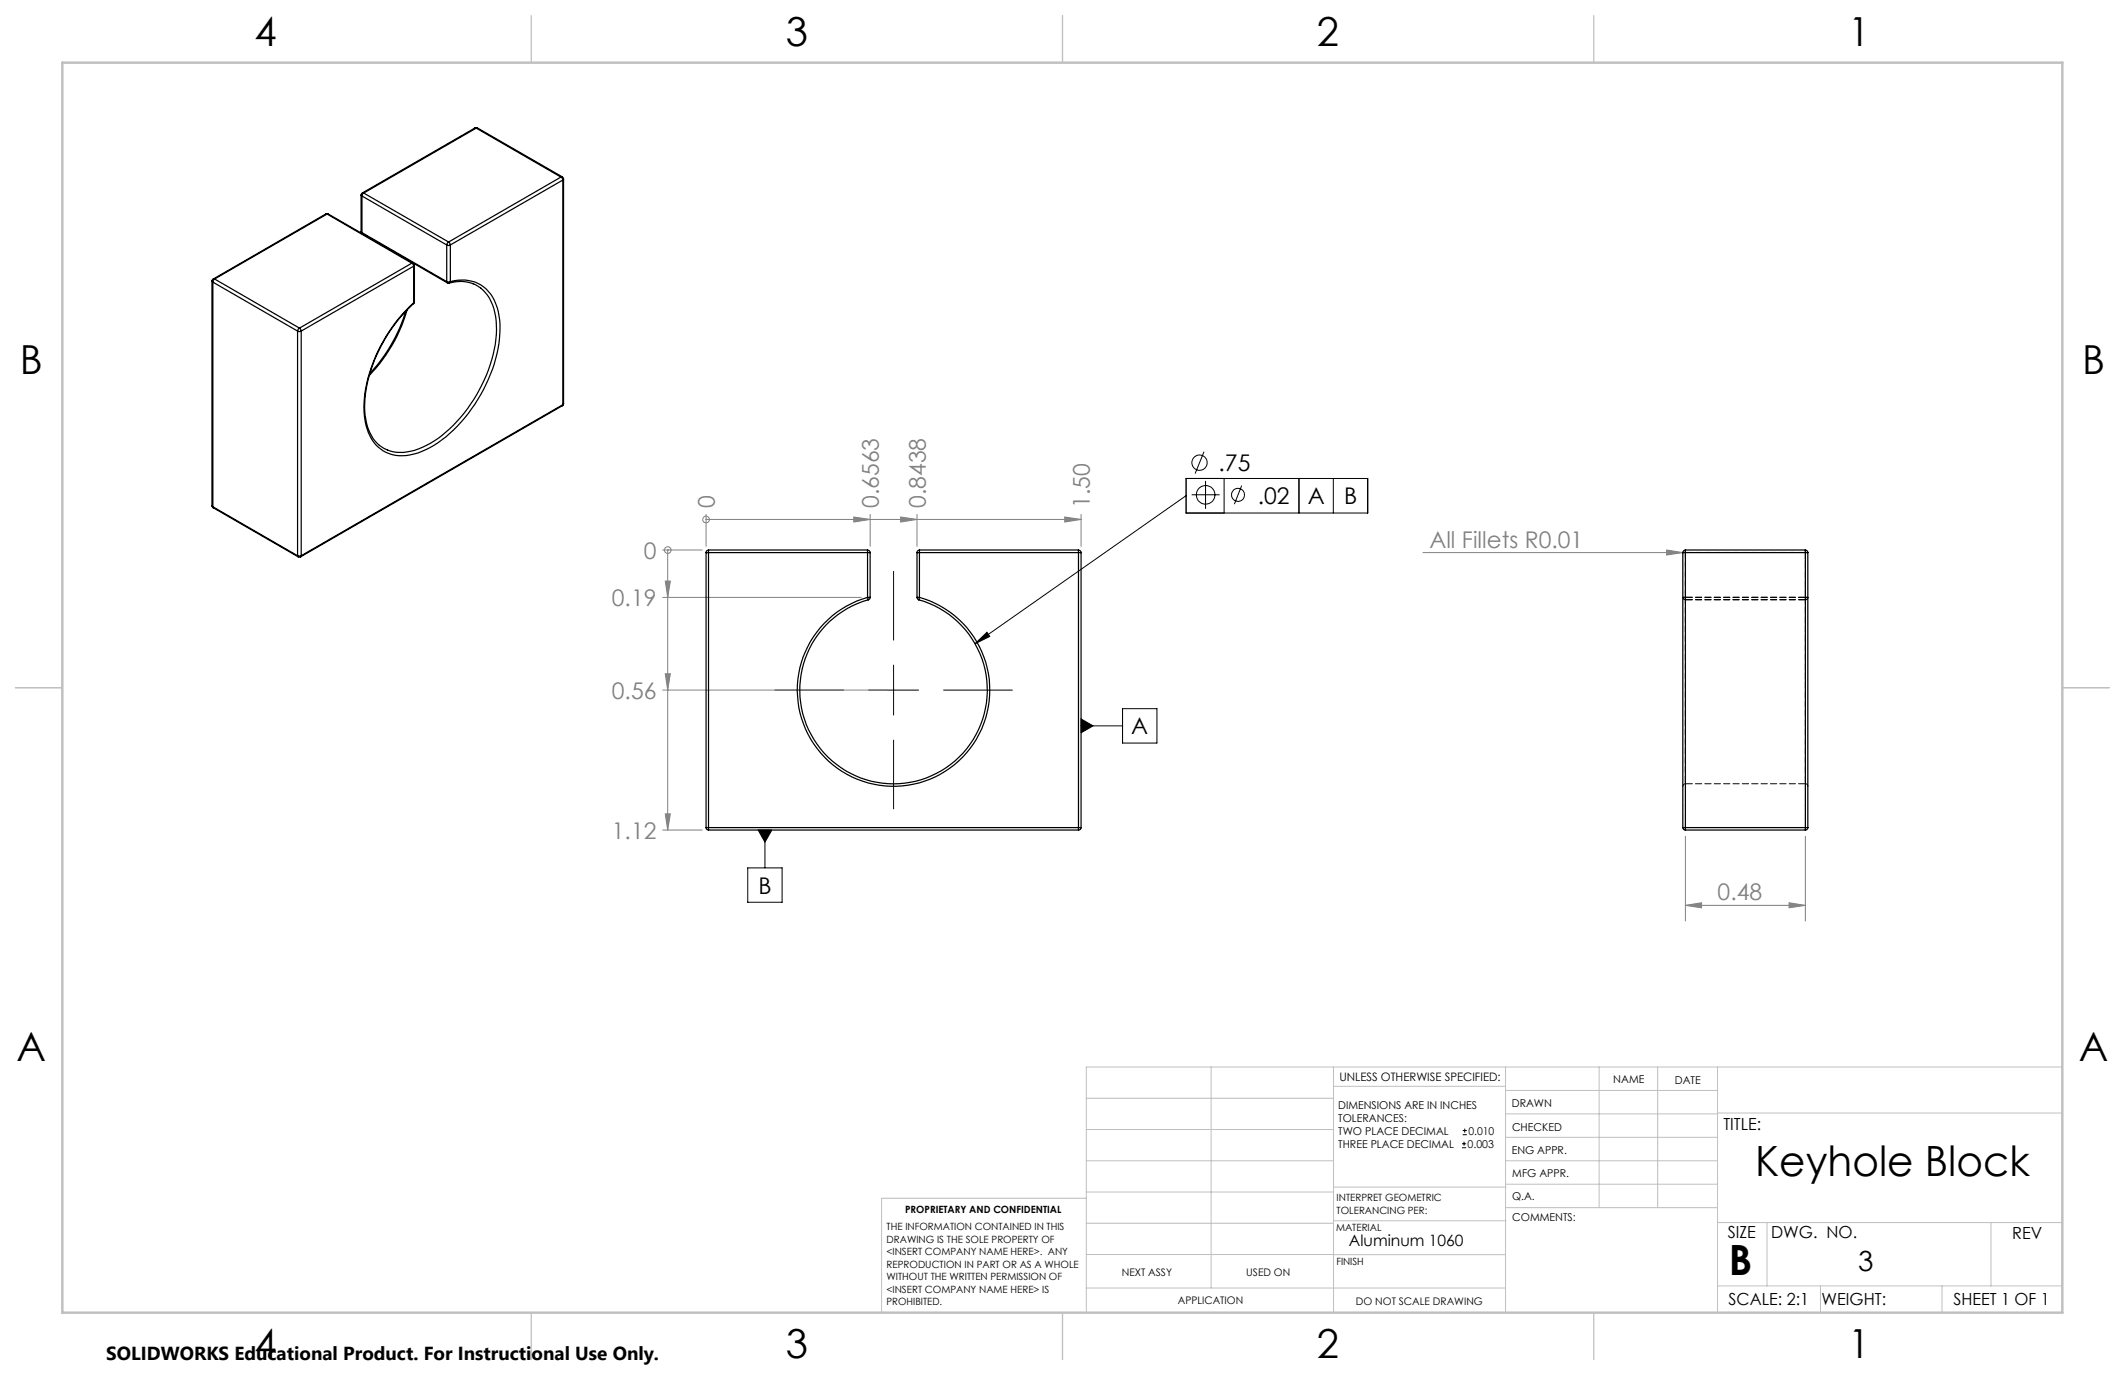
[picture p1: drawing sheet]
<svg xmlns="http://www.w3.org/2000/svg" width="432mm" height="279mm" viewBox="0 0 432 279" stroke-linecap="round" stroke-linejoin="round" font-family="sans-serif">
<g fill="none" stroke="#000" stroke-width=".2">
<path d="M241 97.2h36.9v7h-36.9zM244.7 91.8l-1.8 4.4M245 97.7v5.7M248.7 97.2v7M252.3 98.7l-1.5 3.7M263.9 97.2v7M270.9 97.2v7M181.6 116.1v14M241 100.7l-42.9 30.1M242.1 100.5h5.7M181.6 135.1v10.2M198.1 130.8l2.5-2.3 .5 .8z"/>
<path d="M157.4 140.2h14M176.5 140.2h10.2M181.6 150.4v14M191.7 140.2h14M219.7 146.1l2.4 1.4-2.4 1.4zM219.7 147.5h8.4M228.1 144h7v7h-7zM151.9 176.4h7v6.9h-7zM154.1 168.7h2.7l-1.4 2.4zM155.4 168.7v7.7M297.1 233.2h.8M297.1 232.4h.8"/>
<path d="M297.2 230.6h.9M297.2 229.7h.9M297.5 232v.8M297.6 229.3v.9"/>
<circle cx="243.7" cy="94" r="1.55"/>
<circle cx="245" cy="100.5" r="1.89"/>
<circle cx="251.6" cy="100.6" r="1.32"/>
</g>
<g fill="none" stroke="#808080" stroke-width=".2">
<path d="M134.7 111.8h8M135.2 118.1h1l-.5 3.3zM135.7 111.8v56.9M135.7 111.8h.1M143.5 105.6h.1M143.5 104.5v6.5M143.5 105.6h76.2M173.5 105.1l3.3 .5-3.3 .5zM176.8 104.5v6.5M183 105.1l3.3 .5-3.3 .5zM186.3 104.5v6.5M216.4 105.1l3.3 .5-3.3 .5z"/>
<path d="M219.7 104.5v6.5M289.1 112.3h53.4M338.7 111.8l3.2 .5-3.2 .5zM134.7 121.4h40.3M135.2 136.9h1l-.5 3.3zM134.7 140.2h45.6M134.7 168.7h8M135.2 165.4h1l-.5 3.3zM342.5 169.9v17.2M366.9 169.9v17.2M342.5 184l3.3-.6v1.1zM342.5 184h24.4"/>
<path d="M363.5 183.4l3.4 .6-3.4 .5z"/>
<circle cx="135.7" cy="111.8" r=".67"/>
<circle cx="143.5" cy="105.6" r=".68"/>
</g>
<g fill="none" stroke="#c0c0c0" stroke-width=".2">
<path d="M246.1 216.8v44.9M271 216.8v49.9M305.9 216.8v49.9M324.9 216.8v28.6M336.8 216.8v28.6M349 216.8v49.9M419.1 216.8h-198.4v49.9M220.7 235.9h50.3M220.7 229.5h50.3M220.7 223.2h50.3M271 220.7h34.9M305.9 231.1h43.1"/>
<path d="M305.9 226.3h43.1M305.9 221.6h43.1M305.9 235.9h43.1M349 226.2h70.1M220.7 248.6h50.3M220.7 242.2h50.3M220.7 254.9h50.3M220.7 243.5h-41.6v23.2M271 255h34.9M271 248.1h35M271 241.2h35M305.9 240.6h43.1"/>
<path d="M306 245.4h43M349 248.4h70.1M359.1 248.4v12.9M404.6 248.4v12.9M220.7 261.7h85.2M349 261.3h70.1M369.9 261.3v5.4M394.6 261.3v5.4"/>
</g>
<path d="M108 3.2v9.5M215.9 3.2v9.5M323.8 3.2v9.5M3.1 139.7h9.6M419.1 139.7h9.5M108 266.7v9.6M215.9 266.7v9.6M323.8 266.7v9.6" fill="none" stroke="#c0c0c0" stroke-width=".25"/>
<path d="M12.7 12.7h406.4v254h-406.4z" fill="none" stroke="#c0c0c0" stroke-width=".5"/>
<path d="M198.1 130.8l2.5-2.3 .5 .8zM219.7 146.1l2.4 1.4-2.4 1.4zM154.1 168.7l1.3 2.4 1.4-2.4z" fill="#000"/>
<g fill="#808080">
<path d="M338.7 111.8l3.2 .5-3.2 .5z"/>
<path d="M135.2 118.1h1l-.5 3.3zM135.2 165.4h1l-.5 3.3zM135.2 136.9h1l-.5 3.3z"/>
<path d="M173.5 105.1l3.3 .5-3.3 .5zM183 105.1l3.3 .5-3.3 .5zM216.4 105.1l3.3 .5-3.3 .5z"/>
<path d="M363.5 183.4l3.4 .6-3.4 .5zM342.5 184l3.3-.6v1.1z"/>
</g>
<g fill="none" stroke="#000" stroke-width=".25">
<path d="M73.4 39.6l.2 .2M73.4 39.6v7.5M73.6 39.8l17.2 10M73.6 39.8v7.5M73.7 39.2l-.3 .4M73.7 39.2h.2M73.9 39.2l-.3 .6M73.9 39.2l17.3 10M96.5 26h.5M96.5 26h.3M96.5 26l-22.8 13.2M96.8 26l17.2 10"/>
<path d="M96.8 26l-22.9 13.2M97 26h-.2M97 26l17.3 9.9M114 36l.3 .2 .1 .4M114 36l-22.8 13.2M114.3 35.9l.2 .5M114.3 35.9l-.3 .1M114.4 36.6l-22.9 13.2M114.4 36.6v45.6M114.5 36.4l-.1 .2M114.5 36.4v45.6M43.1 57.1l.2 .2"/>
<path d="M43.1 57.1v45.7M43.3 57.3l17.2 10M43.3 57.3v45.7M43.4 56.7l-.3 .4M43.4 56.7h.2M43.6 56.7l-.3 .6M43.6 56.7l17.3 10M66.2 43.5h.5M66.2 43.5h.3M66.2 43.5l-22.8 13.2M66.5 43.5h.2M66.5 43.5l17.2 10"/>
<path d="M66.5 43.5l-22.9 13.2M66.7 43.5l24.2 14M73.4 47.1l.2 .4v-.2M73.4 47.1l.2 .2M73.6 47.3l17.2 9.9M83.7 53.5h.4l.1 .4M83.7 53.5l.3 .2 .1 .4M83.7 53.5l-22.8 13.2M84.1 54.1l-22.9 13.2M84.1 54.1v7.4M84.2 53.9l-.1 .2M84.2 53.9v7.4"/>
<path d="M90.8 49.8l.3 .1 .4-.1M90.8 57.2l.4 .1 .3-.1M90.8 57.2l.1 .3M90.8 49.8v7.4M90.9 57.5h.4M91.2 49.2l-.3 .2-.1 .4M91.2 49.2l.3 .6M91.3 57.5a7.6 7.6 0 0 1 4.9 .2M91.5 57.2a7.4 7.4 0 0 1 9.5 5.3 22.1 22.1 0 0 1-1.8 14.6 29.5 29.5 0 0 1-11.8 13.8 10.5 10.5 0 0 1-8.3 1.3 7.9 7.9 0 0 1-4.9-6.7 24.8 24.8 0 0 1 3.1-15.1 31 31 0 0 1 6.8-8.9M91.5 57.2l-.2 .3M91.5 49.8v7.4M96.1 57.6a8 8 0 0 1 4.6 6.7 26 26 0 0 1-4.4 16.9 24.2 24.2 0 0 1-12.1 10.3 7.5 7.5 0 0 1-7.1-1"/>
<path d="M60.5 67.3l.2 .1 .5-.1M60.5 67.3v45.6M60.9 66.7l.3 .6M60.9 66.7l-.3 .2-.1 .4M61.2 67.3v45.6M82.4 63.3a32.5 32.5 0 0 1-7.3 12.6M82.7 62.9a31.4 31.4 0 0 1-7.7 13.4M84 61.7a30.7 30.7 0 0 0-9.9 21 10 10 0 0 0 3 7.8M84.1 61.5l-.1 .2M84.2 61.3l-.2 .4M84.2 61.3l-.1 .2M114.3 82.4l-53.2 30.7"/>
<path d="M114.4 82.2l-.1 .2M114.4 82.2l-53.2 30.7M114.5 82l-.2 .4M114.5 82l-.1 .2M43.1 102.8l.3 .4M43.1 102.8l.2 .2M43.3 103l.1 .2M43.3 103l17.2 9.9M43.4 103.2l17.2 9.9M60.5 112.9h.7M60.5 112.9l.1 .2M60.6 113.1h.5"/>
<path d="M61.2 112.9l-.1 .2M143.5 112.3h.5M143.5 112.3v55.9M144 111.8v.5M144 111.8l-.5 .2v.3M144 111.8h32.3M144 112.3h32.3M144 112.3v55.9M176.3 111.8v.5M176.3 112.3h.5M176.3 111.8l.4 .1 .1 .4M176.3 112.3v9.1"/>
<path d="M176.8 112.3v9.1M186.3 112.3h.5M186.3 112.3v9.1M186.8 111.8v.5M186.8 111.8l-.4 .2-.1 .3M186.8 111.8h32.3M186.8 112.3h32.3M186.8 112.3v9.1M219.1 112.3h.6M219.1 111.8v.5M219.1 111.8l.4 .1 .2 .4M219.1 112.3v55.9"/>
<path d="M219.7 112.3v55.9M341.9 112.3h.6M341.9 112.3v55.9M342.5 111.8v.5M342.5 111.8l-.3 .1-.3 .4M342.5 111.8h24.4M342.5 112.3h24.4M342.5 112.3v55.9M366.9 111.8l.4 .2v.3M366.9 112.3h.4M366.9 111.8v.5M366.9 112.3v55.9"/>
<path d="M367.3 112.3v55.9M176.3 121.4l.1 .5M176.3 121.4h.5M176.3 121.4a19.6 19.6 0 0 0-10.7 30.1 19.6 19.6 0 0 0 31.9 0 19.6 19.6 0 0 0-10.7-30.1M176.4 121.9a19 19 0 0 0-10.4 29.3 19 19 0 0 0 31.1 0 19 19 0 0 0-10.4-29.3M176.8 121.4l-.1 .3-.3 .2M186.3 121.4l.4 .5M186.3 121.4h.5M186.8 121.4l-.1 .5M143.5 168.2v.3l.5 .2M143.5 168.2h.5M144 168.2v.5"/>
<path d="M144 168.2h75.1M144 168.7h75.1M219.1 168.2h.6M219.1 168.2v.5M219.7 168.2a.49 .49 0 0 1-.6 .5M341.9 168.2l.3 .4 .3 .1M341.9 168.2h.6M342.5 168.2v.5M342.5 168.2h24.4M342.5 168.7h24.4M366.9 168.2v.5M366.9 168.2h.4"/>
<path d="M367.3 168.2v.3l-.4 .2"/>
</g>
<path d="M342.5 121.9v37.4v-37.4M342.5 121.9l-.4-.2-.1-.3M366.9 121.9v37.4v-37.4M367.4 121.4l-.2 .3-.3 .2M342 159.8l.1-.4 .4-.1M366.9 159.3l.3 .1 .2 .4" fill="none" stroke="#000" stroke-width=".2" stroke-dasharray="1.3 .6" stroke-dashoffset=".4"/>
<path d="M342.5 112.3h24.4M342.5 112.3v9.1M366.9 112.3v9.1M366.9 112.3h-24.4M342.5 121.9h24.4M342.5 121.4v-9.1M342.5 121.4h24.4M366.9 121.9h-24.4M366.9 121.4h-24.4M366.9 121.4v-9.1M342.5 159.3h24.4M366.9 168.1h-24.4" fill="none" stroke="#000" stroke-width=".2" stroke-dasharray="1.3 .6" stroke-dashoffset="-.1"/>
<g fill="none" stroke="#000" stroke-width=".2" stroke-dasharray="1.3 .6">
<path d="M342.5 112.3v-.5M342.5 112.3h-.5M342.5 111.8v.5M366.9 112.3h.5M366.9 112.3v-.5M366.9 111.8v.5M367.4 112.3h-.5M342 121.4h.5M342.5 121.9v-.5M342.5 121.4v.5M342.5 121.4h-.5M366.9 121.9v-.5"/>
<path d="M366.9 121.4v.5M367.4 121.4h-.5M342 168.1h.5M342.5 168.7v-.6M366.9 168.1h.5M366.9 168.7v-.6"/>
</g>
<path d="M366.9 112.3v55.8M342.5 168.1v-55.8" fill="none" stroke="#000" stroke-width=".2" stroke-dasharray="1.3 .6" stroke-dashoffset=".3"/>
<g font-size="8.5">
<text x="356.7" y="239">Keyhole Block</text>
<text x="351.3" y="259">B</text>
</g>
<g font-size="8.1">
<text x="51.7" y="9.3">4</text>
<text x="159.7" y="9.3">3</text>
<text x="267.6" y="9.3">2</text>
<text x="375.6" y="9.3">1</text>
<text x="4" y="76">B</text>
<text x="423.1" y="76">B</text>
<text x="3.3" y="215.7">A</text>
<text x="422.4" y="215.7">A</text>
<text x="51.7" y="276">4</text>
<text x="159.7" y="276">3</text>
<text x="267.6" y="276">2</text>
<text x="375.6" y="276">1</text>
</g>
<text font-size="5.6" x="377.6" y="258.3">3</text>
<g font-size="4.7">
<text x="247.6" y="95.7">.75</text>
<text x="255.6" y="102.5">.02</text>
<text x="265.7" y="102.5">A</text>
<text x="273.1" y="102.5">B</text>
<text x="229.9" y="149.2">A</text>
<text x="154.1" y="181.6">B</text>
</g>
<g font-size="4.7" fill="#808080">
<text x="145.3" y="103.2" transform="rotate(-90 145.3 103.2)">0</text>
<text x="178.6" y="103.2" transform="rotate(-90 178.6 103.2)">0.6563</text>
<text x="188.1" y="103.2" transform="rotate(-90 188.1 103.2)">0.8438</text>
<text x="221.5" y="103.2" transform="rotate(-90 221.5 103.2)">1.50</text>
<text x="130.8" y="113.5">0</text>
<text x="290.4" y="111.3">All Fillets R0.01</text>
<text x="124.3" y="123.1">0.19</text>
<text x="124.3" y="142">0.56</text>
<text x="124.3" y="170.4">1.12</text>
<text x="349" y="182.9">0.48</text>
</g>
<text font-size="3.8" x="21.6" y="276.3">SOLIDWORKS Educational Product. For Instructional Use Only.</text>
<g font-size="3.4">
<text x="350.2" y="229.5">TITLE:</text>
<text x="351.1" y="251.6">SIZE</text>
<text x="359.9" y="251.6">DWG. NO.</text>
<text x="408.9" y="251.7">REV</text>
<text x="351.2" y="265.2">SCALE: 2:1</text>
<text x="370.1" y="265.3">WEIGHT:</text>
<text x="396.9" y="265.2">SHEET 1 OF 1</text>
</g>
<text font-size="3.2" x="274.1" y="253.1">Aluminum 1060</text>
<text font-size="2.4" x="272.2" y="219.7">UNLESS OTHERWISE SPECIFIED:</text>
<g font-size="2.2">
<text x="327.8" y="220.1">NAME</text>
<text x="340.3" y="220.2">DATE</text>
<text x="271.9" y="225.3">DIMENSIONS ARE IN INCHES</text>
<text x="271.9" y="227.9">TOLERANCES:</text>
<text x="307.2" y="224.9">DRAWN</text>
<text x="271.9" y="233.2">THREE PLACE DECIMAL</text>
<text x="271.9" y="230.6">TWO PLACE DECIMAL</text>
<text x="298.2" y="233.2">0.003</text>
<text x="298.4" y="230.6">0.010</text>
<text x="307.3" y="229.8">CHECKED</text>
<text x="307.2" y="234.5">ENG APPR.</text>
<text x="307.3" y="239.2">MFG APPR.</text>
<text x="307.3" y="243.9">Q.A.</text>
<text x="307.3" y="248.1">COMMENTS:</text>
</g>
<g font-size="2.1">
<text x="227.9" y="259.2">NEXT ASSY</text>
<text x="253.3" y="259.2">USED ON</text>
<text x="239.3" y="265">APPLICATION</text>
<text x="275.5" y="265.1">DO NOT SCALE DRAWING</text>
</g>
<g font-size="2">
<text x="271.6" y="244.1">INTERPRET GEOMETRIC</text>
<text x="180.2" y="250">THE INFORMATION CONTAINED IN THIS</text>
<text x="183.9" y="246.4">PROPRIETARY AND CONFIDENTIAL</text>
<text x="271.5" y="250.2">MATERIAL</text>
<text x="271.6" y="246.6">TOLERANCING PER:</text>
<text x="180.2" y="252.5">DRAWING IS THE SOLE PROPERTY OF</text>
<text x="180.2" y="255.1">&lt;INSERT COMPANY NAME HERE&gt;. ANY</text>
<text x="180.2" y="257.6">REPRODUCTION IN PART OR AS A WHOLE</text>
<text x="271.5" y="257">FINISH</text>
<text x="180.2" y="260.1">WITHOUT THE WRITTEN PERMISSION OF</text>
<text x="180.2" y="262.6">&lt;INSERT COMPANY NAME HERE&gt; IS</text>
<text x="180.2" y="265.2">PROHIBITED.</text>
</g>
</svg>
